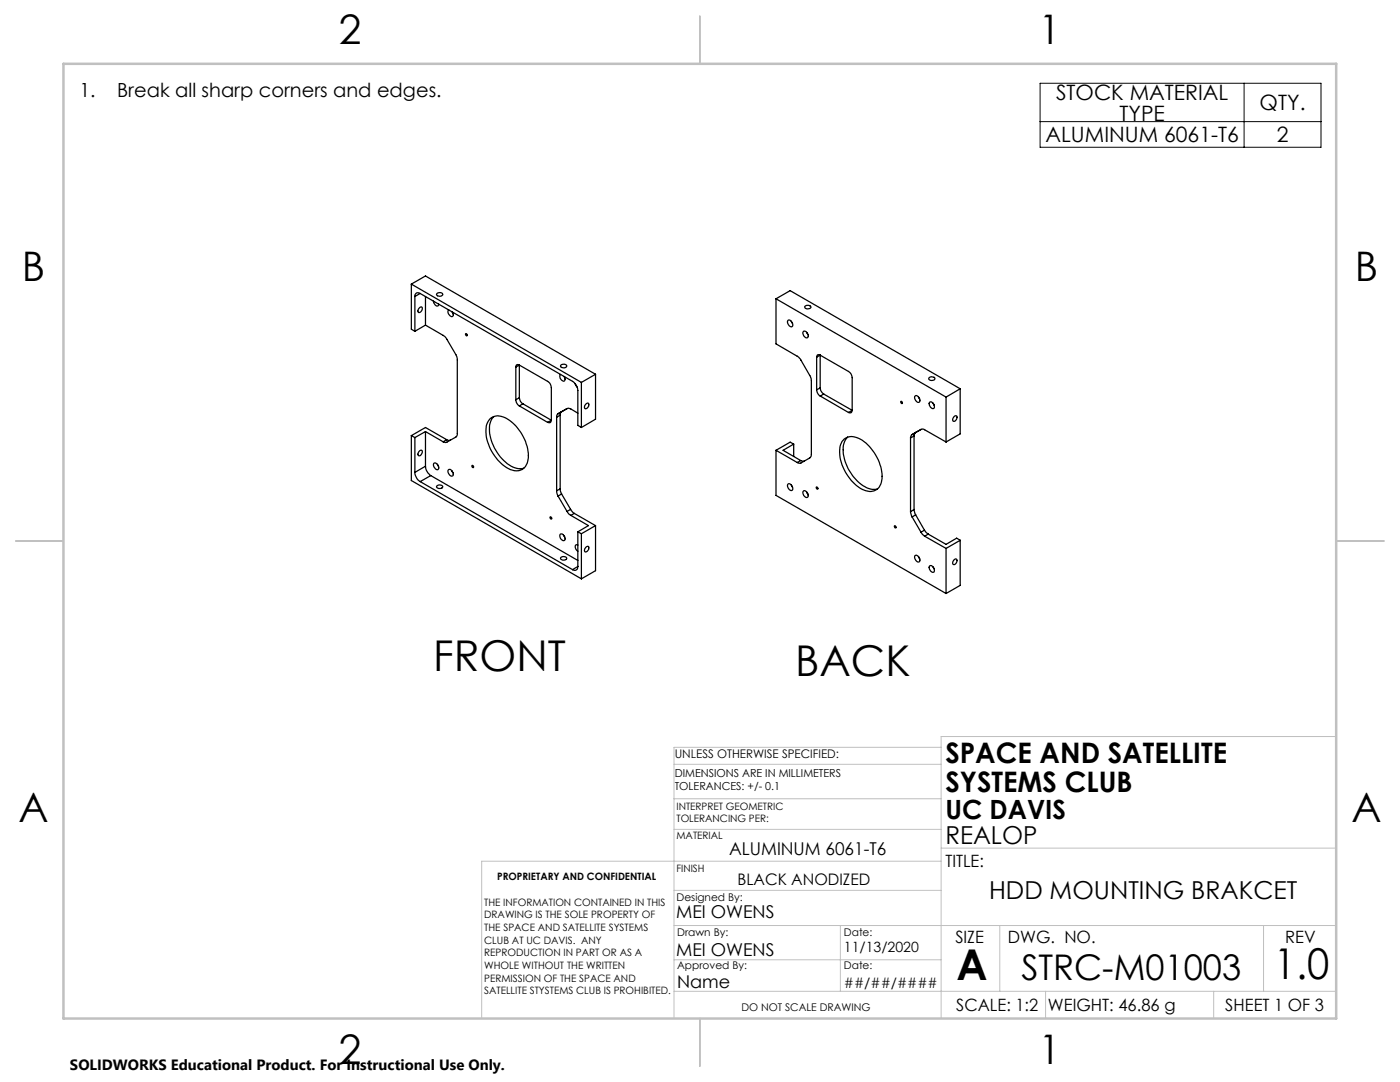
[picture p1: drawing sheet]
<svg xmlns="http://www.w3.org/2000/svg" width="279mm" height="216mm" viewBox="0 0 279 216" stroke-linecap="round" stroke-linejoin="round" font-family="sans-serif">
<path d="M207.6 16.6h56v12.8h-56zM248.3 16.6v12.8M207.6 24.3h56" fill="none" stroke="#000" stroke-width=".2"/>
<g fill="none" stroke="#c0c0c0" stroke-width=".2">
<path d="M134.5 159.4h53.3M134.5 152.5h53.3M187.8 149.1h-53.3v54.1M266.7 147h-78.9v56.2M134.5 177.7h53.3M134.5 165.5h53.3M187.8 169.2h78.9M187.8 171.8h-91.7v31.4M134.5 197.8h132.2M134.5 184.7h132.2M134.5 191.5h53.3M167.7 184.7v13.1"/>
<path d="M199.5 184.7v13.1M208.7 197.8v5.4M242.2 197.8v5.4M252.2 184.7v13.1"/>
</g>
<path d="M139.7 3.2v9.5M3.1 107.9h9.6M266.7 107.9h9.5M139.7 203.2v9.6" fill="none" stroke="#c0c0c0" stroke-width=".25"/>
<path d="M12.7 12.7h254v190.5h-254z" fill="none" stroke="#c0c0c0" stroke-width=".5"/>
<g fill="none" stroke="#000" stroke-width=".25">
<path d="M82.1 56.7l33.9 19.6M82.1 56.7v9l.7 .4M82.1 56.7l2.8-1.6 34 19.6M82.8 59.2v6.9M83.9 58.6l30.4 17.5a2.49 2.49 0 0 1 1 1.8v7l.7 .4M83.9 58.6a.63 .63 0 0 0-.8-.1 .63 .63 0 0 0-.3 .7M83.9 58.6l-1.1 .6M84.9 59.2v5.7M87.2 58.5a.63 .63 0 0 1 .7-.2 .63 .63 0 0 1 .4 .6 .79 .79 0 0 1-1.2-.2zM154.9 59.6v9l4.5 2.7 2.3 3.7 .2 .8v15.2l-.3 .4-1.8 1-.7-.1M154.9 59.6l2.8-1.6 33.9 19.6M154.9 59.6l33.9 19.6"/>
<path d="M83.8 61.3a.34 .34 0 0 1 .5 .1 .34 .34 0 0 1-.1 .5 .42 .42 0 0 1-.3 .4 .42 .42 0 0 1-.5-.2zM84.9 64.9l4 2.3 2.1 3.6 .3 .8v15.1l-.3 .5-1.9 1.1-.7-.1M84.9 64.9l-2.1 1.2M86.5 60.1a.81 .81 0 0 0 1 .9l.1-.3M89.6 61.8a.85 .85 0 0 0 .7 1.3l.2-.2-.2-.6M90.2 62.2l.2 .3M93 66.6a.21 .21 0 0 1 .2 .1 .21 .21 0 0 1-.1 .3zM102.9 79.8a1.6 1.6 0 0 0 .7 1.2M102.9 73.2v6.6M103.6 72.8l5.7 3.3a1.52 1.52 0 0 1 .7 1.2v6.6M103.6 72.8a.42 .42 0 0 0-.5 0 .42 .42 0 0 0-.2 .4M103.6 79.4a1.47 1.47 0 0 0 .8 1.2"/>
<path d="M103.6 72.8l-.7 .4M103.6 79.4l-.7 .4M103.6 72.8v6.6M111.9 74.7a.85 .85 0 0 0 0 .9 .85 .85 0 0 0 .7 .4l.2-.3-.2-.6M112 72.8a.63 .63 0 0 1 .6-.2 .63 .63 0 0 1 .5 .6 .76 .76 0 0 1-1.2-.2zM112.5 75.1l.2 .3M114.8 76.6l.3 .6M116 76.3v9M118.9 74.7l-2.9 1.6M118.9 74.7v8.9l-2.9 1.7M157.3 63.9a.85 .85 0 0 1 .7 1.3 .88 .88 0 0 1-.7-1.3zM157.9 64.1l.3 .5"/>
<path d="M160.3 66.1a.82 .82 0 0 1 .8 .4 .82 .82 0 0 1 0 .9 .85 .85 0 0 1-.8-1.3zM160.6 61.1a.79 .79 0 0 1 1.3 .2 .73 .73 0 0 1-1.3-.1zM161 66.3l.3 .4M163 77.8a1.6 1.6 0 0 0 .7 1.2M163 71.3v6.5M163.7 70.9l5.6 3.2a1.52 1.52 0 0 1 .8 1.3v6.5M163.7 70.9a.42 .42 0 0 0-.5-.1 .42 .42 0 0 0-.2 .5M163.7 77.4a1.6 1.6 0 0 0 .7 1.2M163.7 79l5.6 3.3M163.7 70.9l-.7 .4M163.7 77.4l-.7 .4M163.7 70.9v6.5"/>
<path d="M164.4 78.6l-.7 .4M164.4 78.6l5.7 3.3M182.6 79.1a.68 .68 0 0 1 .7 0 .68 .68 0 0 1 .3 .7 .43 .43 0 0 1-.4 .5 .43 .43 0 0 1-.5-.4zM183.3 79.2l.3 .4M185.4 75.4a.76 .76 0 0 1 1.2 .2 .7 .7 0 0 1-1.3-.1zM188.8 79.2v9M191.6 77.6l-2.8 1.6M191.6 77.6v9l-2.8 1.6M82.1 86.9v9l33.9 19.6M82.1 86.9l.7 .4M82.1 86.9l2.8-1.6 4.2 2.4M82.8 94.3a2.33 2.33 0 0 0 1.1 1.8"/>
<path d="M82.8 87.3v7M83.8 89.9a.34 .34 0 0 1 .5 .1 .34 .34 0 0 1-.1 .5 .43 .43 0 0 1-.3 .4 .43 .43 0 0 1-.5-.1l.1-.5zM83.9 96.1l30.4 17.6M84.9 93a2.48 2.48 0 0 0 1.1 1.9M84.9 86.1v6.9M84.9 86.1l3.5 2.1M84.9 86.1l-2.1 1.2M84.9 93l-2.1 1.3M86 94.9l29.3 16.9M86 94.9l-2.1 1.2M86.6 92.4a.79 .79 0 0 1 .8 .4 .79 .79 0 0 1-.1 .9 1 1 0 0 1-.7-1.3zM87.2 96.9a.7 .7 0 0 1 1.1 .3 .69 .69 0 0 1-1.2-.2z"/>
<path d="M87.3 92.6l.2 .5M89.1 87.7l.4 .2 .4-.1M89.1 87.7l-.7 .5M89.5 93.7a.82 .82 0 0 1 1 1.1 .46 .46 0 0 1-.5 .2 .46 .46 0 0 1-.4-.4l-.2-.5zM90.2 93.9l.2 .4M94.2 92.9a.22 .22 0 0 1 .3 .1 .22 .22 0 0 1-.2 .3l-.1-.3zM97.9 83.5a3.1 3.1 0 0 1 3.9 .5 9 9 0 0 1 3.6 7.7 2.37 2.37 0 0 1-3.6 2 9 9 0 0 1-4.8-8.7l.3-.7zM98.6 83.1a4.2 4.2 0 0 0-.7 4.4 8.5 8.5 0 0 0 5.2 6l1.4-.1M103.6 81l5.7 3.3M104.4 80.6l-.8 .4M104.4 80.6l5.6 3.3M110 83.9a.46 .46 0 0 1-.2 .4 .46 .46 0 0 1-.5 0"/>
<path d="M110 83.9l-.7 .4M111.1 97.9l.3 1.1M111.1 83.3v14.6M111.4 82.5l-.3 .8M111.4 99l1.8 3.1M111.8 97.5l.3 1.1M111.8 82.8l-.7 .5M111.8 97.5l-.7 .4M111.8 82.8v14.7M112.1 82.2l-.3 .6M112.1 82.2l-.7 .3M112.1 98.6l-.7 .4"/>
<path d="M112.1 98.6l1.8 3M113.2 81.5h.3l.4 .1 1.4 .8M113.2 81.5l-1.8 1M113.2 81.5l-1.1 .7M117 80.5h.2a.39 .39 0 0 1 .4 .2 .39 .39 0 0 1-.2 .5 .39 .39 0 0 1-.6 .4 .39 .39 0 0 1-.1-.7zM154.9 89.9v8.9l33.9 19.6M154.9 89.9l4.2 2.4M157.3 96.6a.83 .83 0 0 1 .8 .4 .83 .83 0 0 1-.1 .9 .88 .88 0 0 1-.7-1.3zM157.9 96.8l.3 .4M158.4 88.6l-.7-.4-2.8 1.7M158.4 88.6l-2.1 1.3 3.5 2M158.4 88.6v2.5"/>
<path d="M159.8 91.9l.4 .1h.3M159.8 91.9l-.7 .4M160.3 98.1a.7 .7 0 0 1 .8 0 .7 .7 0 0 1 .2 .8 .38 .38 0 0 1-.3 .4 .38 .38 0 0 1-.5-.3l-.2-.5zM161 98.2l.3 .4M161 98.3l.1 .1M162.9 97.2h.1a.25 .25 0 0 1 .2 .1 .25 .25 0 0 1-.1 .3l-.2-.3zM168.5 87.6a3.1 3.1 0 0 1 3.9 .5 8.8 8.8 0 0 1 3.5 8.1 2.42 2.42 0 0 1-3.8 1.4 9 9 0 0 1-4.5-8.5l.4-1zM169.2 87.2a4.3 4.3 0 0 0-.7 4.4 8.7 8.7 0 0 0 5.2 6l1.4-.1M170.1 81.9a.46 .46 0 0 1-.3 .4 .46 .46 0 0 1-.5 0M170.1 81.9l-.8 .4M179.8 80.1a.21 .21 0 0 1 .3 .2 .21 .21 0 0 1-.2 .2zM181.7 87.4v14.7"/>
<path d="M182 86.7l1.9-1 .4-.1 4.5 2.6M182 86.7l-.3 .7M182.4 87l-.7 .4M182.4 87v14.7M182.7 86.3l-.3 .7M182.7 86.3l-.7 .4M183.8 85.7l-1.1 .6M185.5 80.3a.78 .78 0 0 1 .8 .3 .78 .78 0 0 1 0 .9 .93 .93 0 0 1-.8-1.2zM186.2 80.4l.2 .5M190.5 83a.34 .34 0 0 1 .5 .1 .34 .34 0 0 1-.1 .5 .43 .43 0 0 1-.2 .4 .43 .43 0 0 1-.6-.1l.1-.4zM109.8 103.1a.22 .22 0 0 1 .3 .2 .22 .22 0 0 1-.2 .2l-.2-.2zM111.8 106.6a.78 .78 0 0 1 .8 .4 .78 .78 0 0 1-.1 .9 .94 .94 0 0 1-.7-1.3z"/>
<path d="M111.9 111.2a.72 .72 0 0 1 1.2 .3 .72 .72 0 0 1-1.2-.2zM112.5 106.8l.2 .4M113.2 102.1l.7 .7M113.9 101.6l.7 .8M113.9 101.6l-.7 .5M113.9 102.8l3.5 2.1-2.1 1.2M114.6 102.4l-.7 .4M114.6 102.4l4.3 2.5M115.3 108.8a.38 .38 0 0 0-.5 0 .38 .38 0 0 0 0 .5l.5 .7M115.3 113a.65 .65 0 0 1-.3 .7 .65 .65 0 0 1-.7 0M115.3 106.1v6.9M115.3 106.1l.7 .4"/>
<path d="M115.3 113l-1 .7M116 106.5v9M117 109.1l.2-.1a.39 .39 0 0 1 .4 .3 .39 .39 0 0 1-.2 .5 .39 .39 0 0 1-.6 .3 .39 .39 0 0 1-.1-.6zM118.9 104.9v9l-2.9 1.6M118.9 104.9l-2.9 1.6M178.5 105l.1-.1a.23 .23 0 0 1 .2 .2 .23 .23 0 0 1-.2 .2zM181.7 102.1l.3 1.1M182 103.2l1.8 3M182.4 101.7l.3 1M182.4 101.7l-.7 .4M182.6 110.8a.79 .79 0 0 1 .8 .5 .79 .79 0 0 1-.1 .8 .96 .96 0 0 1-.7-1.3zM182.7 102.7l-.7 .5"/>
<path d="M182.7 102.7l1.8 3.1M183.3 111.1l.3 .4M183.4 111.2v.1M183.8 106.2l.7 .8M184.5 105.8l.7 .8M184.5 105.8l-.7 .4M184.5 107l4.3 2.4M185.2 106.6l-.7 .4M185.2 106.6l3.6 2 2.1-1.2 .7 .4M185.5 113a.78 .78 0 0 1 .8 .3 .78 .78 0 0 1 0 .9 .93 .93 0 0 1-.8-1.2zM186.2 113.1l.2 .4M188.8 109.4v9"/>
<path d="M190.5 111.6a.34 .34 0 0 1 .5 .1 .34 .34 0 0 1-.1 .4 .42 .42 0 0 1-.3 .5 .42 .42 0 0 1-.5-.2zM191.6 107.8v9l-2.8 1.6M191.6 107.8l-2.8 1.6"/>
</g>
<g font-size="8.5">
<text x="86.4" y="133.8">FRONT</text>
<text x="158.7" y="134.9">BACK</text>
<text x="190.9" y="195.5">A</text>
<text x="254.2" y="195.4">1.0</text>
</g>
<g font-size="8.1">
<text x="67.6" y="8.9">2</text>
<text x="207.3" y="8.9">1</text>
<text x="4.4" y="56.2">B</text>
<text x="270.4" y="56.2">B</text>
<text x="3.7" y="164.1">A</text>
<text x="269.7" y="164.1">A</text>
<text x="67.6" y="212.4">2</text>
<text x="207.3" y="212.4">1</text>
</g>
<text font-size="7.1" x="203.8" y="195.5">STRC-M01003</text>
<g font-size="5.6">
<text x="188.7" y="152.3">SPACE AND SATELLITE</text>
<text x="188.7" y="158">SYSTEMS CLUB</text>
</g>
<text font-size="5.3" x="188.7" y="163.4">UC DAVIS</text>
<g font-size="4.9">
<text x="188.7" y="168.4">REALOP</text>
<text x="197.4" y="179.4">HDD MOUNTING BRAKCET</text>
</g>
<g font-size="4.2">
<text x="210.8" y="19.9">STOCK MATERIAL</text>
<text x="251.4" y="22">QTY.</text>
<text x="208.6" y="28.3">ALUMINUM 6061-T6</text>
<text x="223.4" y="24.1">TYPE</text>
<text x="254.8" y="28.3">2</text>
</g>
<g font-size="3.9">
<text x="15.9" y="19.4">1.</text>
<text x="23.4" y="19.4">Break all sharp corners and edges.</text>
</g>
<g font-size="3.5">
<text x="145.5" y="170.7">ALUMINUM 6061-T6</text>
<text x="134.9" y="183.3">MEI OWENS</text>
<text x="134.9" y="190.8">MEI OWENS</text>
<text x="135.1" y="197.2">Name</text>
</g>
<g font-size="3.4">
<text x="188.7" y="172.9">TITLE:</text>
<text x="190.7" y="188.1">SIZE</text>
<text x="201.1" y="188.1">DWG. NO.</text>
<text x="256.5" y="188.2">REV</text>
<text x="190.8" y="201.7">SCALE: 1:2</text>
<text x="209.1" y="201.7">WEIGHT: 46.86 g</text>
<text x="244.5" y="201.7">SHEET 1 OF 3</text>
</g>
<text font-size="3.2" x="147.2" y="176.5">BLACK ANODIZED</text>
<text font-size="3" x="14" y="213.5">SOLIDWORKS Educational Product. For Instructional Use Only.</text>
<g font-size="2.8">
<text x="168.4" y="189.9">11/13/2020</text>
<text x="168.4" y="197.2">##/##/####</text>
</g>
<text font-size="2.4" x="134.7" y="151.3">UNLESS OTHERWISE SPECIFIED:</text>
<g font-size="2.2">
<text x="134.7" y="155">DIMENSIONS ARE IN MILLIMETERS</text>
<text x="134.7" y="157.7">TOLERANCES: +/- 0.1</text>
</g>
<g font-size="2.1">
<text x="135" y="179.7">Designed By:</text>
<text x="135.1" y="186.8">Drawn By:</text>
<text x="168.4" y="186.8">Date:</text>
<text x="135.1" y="193.4">Approved By:</text>
<text x="168.4" y="193.4">Date:</text>
<text x="148" y="201.7">DO NOT SCALE DRAWING</text>
</g>
<g font-size="2">
<text x="135" y="161.6">INTERPRET GEOMETRIC</text>
<text x="135" y="167.5">MATERIAL</text>
<text x="135" y="164.1">TOLERANCING PER:</text>
<text x="135" y="174">FINISH</text>
<text x="99.2" y="175.6">PROPRIETARY AND CONFIDENTIAL</text>
<text x="96.6" y="180.7">THE INFORMATION CONTAINED IN THIS</text>
<text x="96.6" y="183.2">DRAWING IS THE SOLE PROPERTY OF</text>
<text x="96.6" y="185.8">THE SPACE AND SATELLITE SYSTEMS</text>
<text x="96.6" y="188.3">CLUB AT UC DAVIS. ANY</text>
<text x="96.6" y="190.8">REPRODUCTION IN PART OR AS A</text>
<text x="96.6" y="193.3">WHOLE WITHOUT THE WRITTEN</text>
<text x="96.6" y="195.9">PERMISSION OF THE SPACE AND</text>
<text x="96.6" y="198.4">SATELLITE STYSTEMS CLUB IS PROHIBITED.</text>
</g>
</svg>
